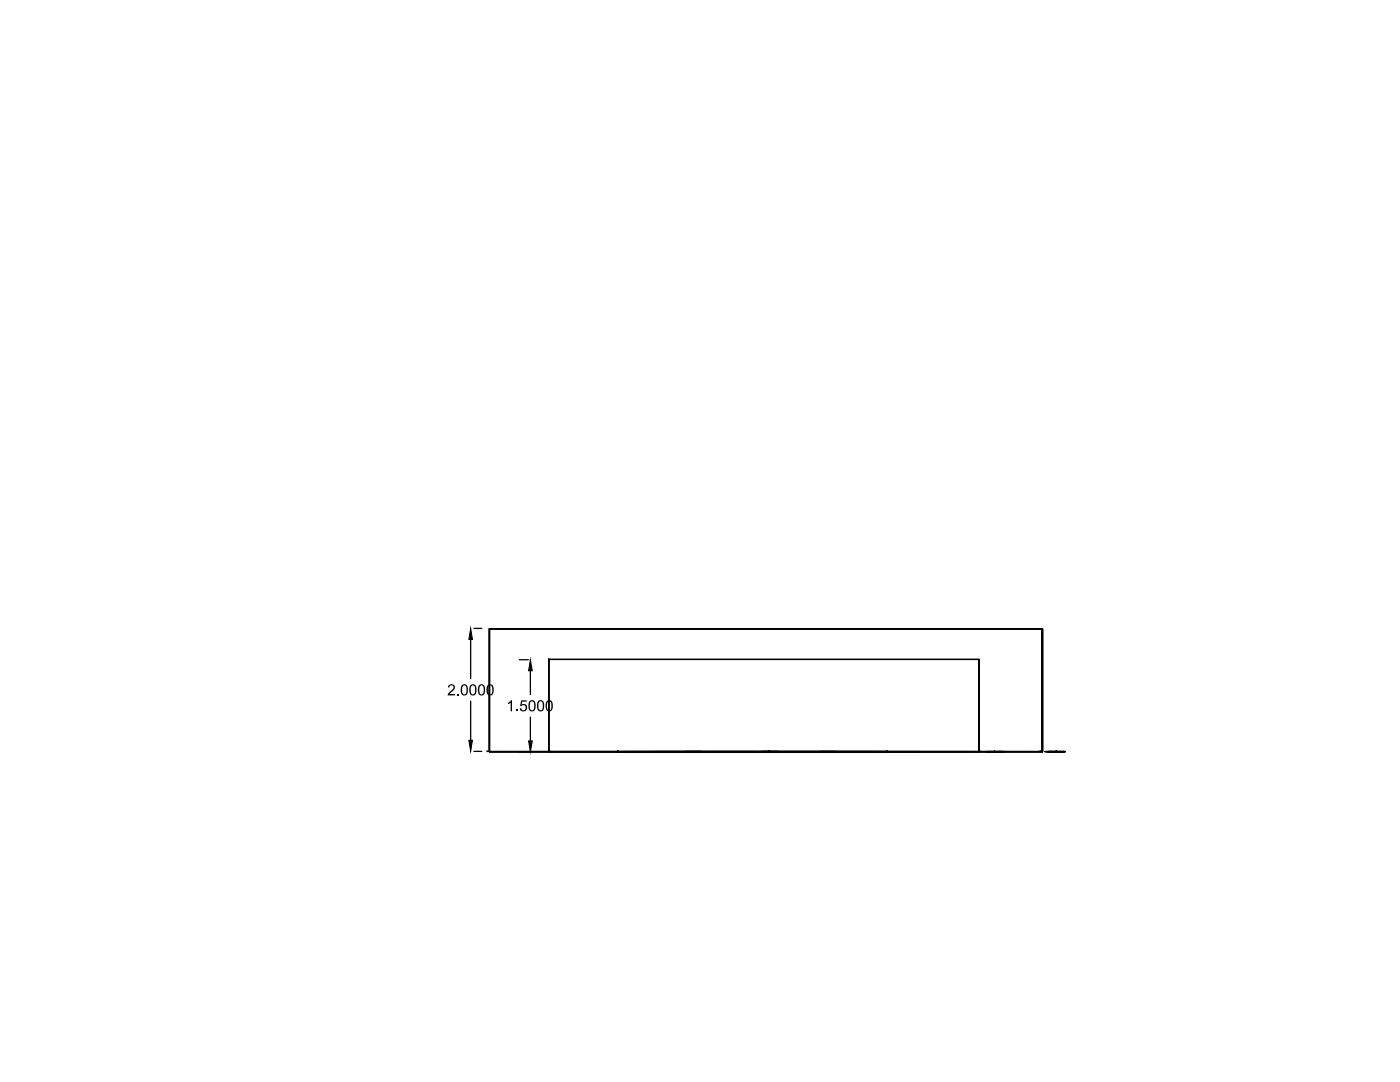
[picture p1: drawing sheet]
<svg xmlns="http://www.w3.org/2000/svg" width="279mm" height="216mm" viewBox="0 0 279 216" stroke-linecap="round" stroke-linejoin="round" font-family="sans-serif">
<!-- layer: 0 -->
<g fill="none" stroke="#000" stroke-width=".25">
<path d="M93.9 127.6v7.8M93.9 139.9v7.8M94.6 125.4h1.5M97.7 125.5h110.3v24.5h-110.3zM97.7 125.5h110.3v24.5v-24.5v24.5v-24.5v24.5h-110.3zM103.6 131.6h1.8M105.8 133.8v4.8M109.5 131.6v18.4v-18.4h85.9zM109.5 131.6h.1M195.4 131.6v18.4zM208 125.5v24.5M208 125.5h-110.3v24.5"/>
<path d="M94.6 149.9h1.5M97.2 150h.1M97.7 150h110.3M97.7 150v-24.5h110.3v24.5M99.4 150h52.1M103.6 150h1.8M105.8 143.1v4.7M109.5 150h85.9zM109.7 150h.1M123.2 150h60.3zM123.2 150h.1M123.4 150h60.3z"/>
<path d="M123.4 150h.1M155.6 150h49.8M176.9 150h.1M177.1 150h.1M195.6 150h.1M207.6 150h.1"/>
</g>
<g fill="#000" stroke="#000" stroke-width=".2">
<path d="M93.9 125.4l.4 2.2h-.7zM105.8 131.6l.4 2.2h-.7zM93.6 147.7h.7l-.4 2.2zM97.2 150h2.2zM105.5 147.8h.7l-.4 2.2zM109.7 150h2.2zM123.2 150h2.2zM123.4 150h2.2zM151.2 150h2.2zM174.7 150h2.2zM174.9 150h2.2zM193.4 150h2.2z"/>
<path d="M205.4 150h2.2z"/>
</g>
<g font-size="3.4">
<text x="89.3" y="138.8">2.0000</text>
<text x="101" y="141.9">1.5000</text>
<text x="139.4" y="150" transform="rotate(-90 139.4 150)">2.4595</text>
<text x="154.8" y="150" transform="rotate(-90 154.8 150)">7.0000</text>
<text x="166.2" y="150" transform="rotate(-90 166.2 150)">1.9195</text>
<text x="199.6" y="150" transform="rotate(-90 199.6 150)">9.0000</text>
<text x="211.9" y="150" transform="rotate(-90 211.9 150)">11.</text>
</g>
</svg>
